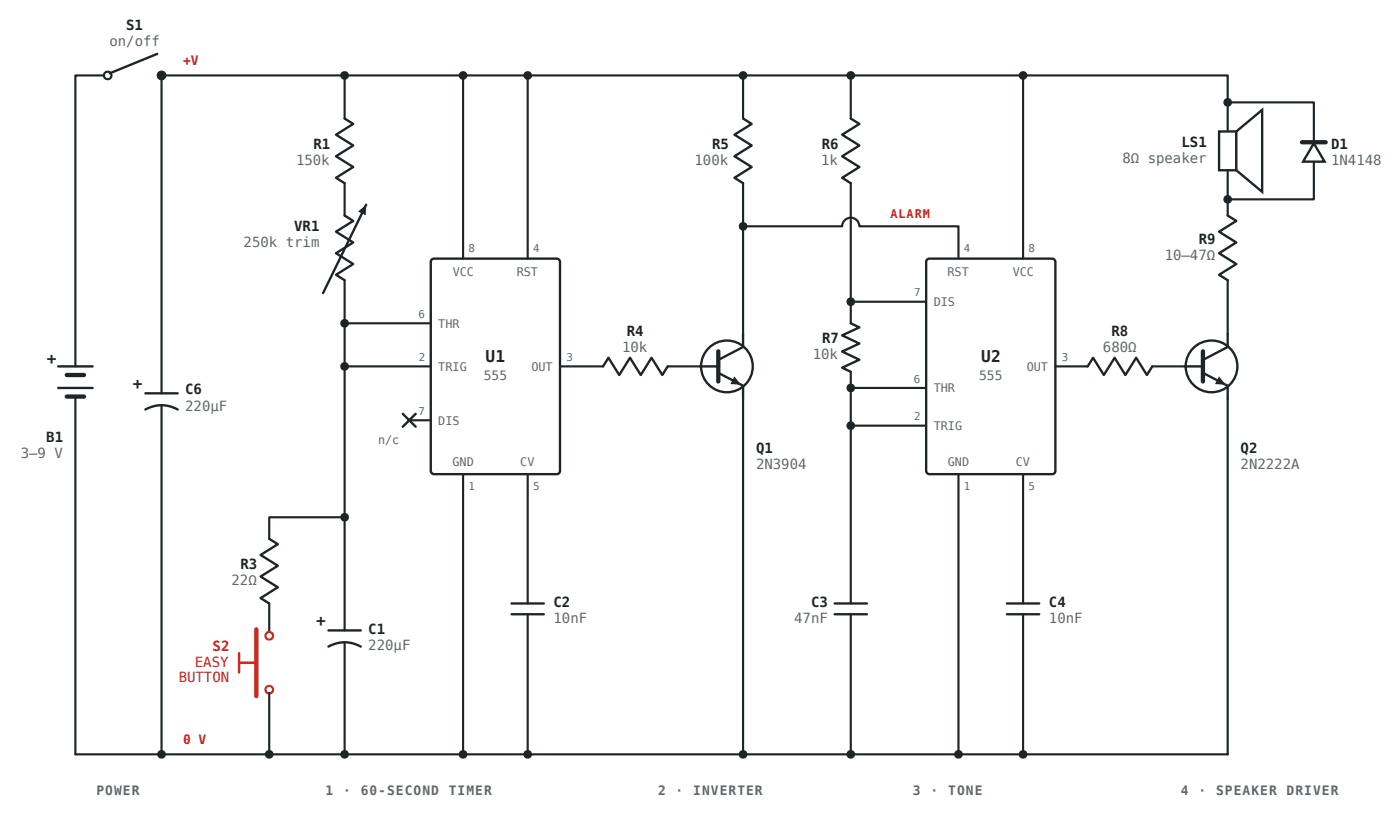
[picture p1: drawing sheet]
<svg xmlns="http://www.w3.org/2000/svg" width="344mm" height="201mm" viewBox="0 0 344 201" stroke-linecap="round" stroke-linejoin="round" font-family="sans-serif">
<path d="M25.7 18.5h-7.2v71.5M39.7 18.5h261.9v13.8M18.5 185.2h283.1" fill="none" stroke="#1d2528" stroke-width=".53"/>
<g fill="#fff" stroke="#1d2528" stroke-width=".53">
<circle cx="26.5" cy="18.5" r=".93"/>
<circle cx="39.7" cy="18.5" r=".93"/>
</g>
<path d="M38.6 13.2l-11.6 4.8M14.3 90h8.5M14.3 95.2h8.5M35.7 96.6h8M35.7 100.5a8 8 0 0 1 8 0" fill="none" stroke="#1d2528" stroke-width=".58"/>
<path d="M16.4 92.1h4.2M16.4 97.4h4.2" fill="none" stroke="#1d2528" stroke-width="1.1"/>
<path d="M39.7 18.5v78.1M18.5 97.4v87.8M39.7 99.5v85.7" fill="none" stroke="#1d2528" stroke-width=".53"/>
<g fill="#1d2528">
<circle cx="39.7" cy="18.5" r="1.07"/>
<circle cx="39.7" cy="185.2" r="1.07"/>
</g>
<path d="M84.7 18.5v10.6M84.7 45v7.9" fill="none" stroke="#1d2528" stroke-width=".53"/>
<path d="M84.7 29.1l2.1 1.3-4.3 2.7 4.3 2.6-4.3 2.7 4.3 2.6-4.3 2.7 2.2 1.3M84.7 52.9l2.1 1.3-4.3 2.7 4.3 2.6-4.3 2.7 4.3 2.6-4.3 2.7 2.2 1.3M90 50.3l-10.6 21.7" fill="none" stroke="#1d2528" stroke-width=".58"/>
<path d="M88 51.9l2-1.6-.1 2.6z" fill="#1d2528"/>
<path d="M84.7 68.8v86" fill="none" stroke="#1d2528" stroke-width=".53"/>
<circle cx="84.7" cy="18.5" r="1.07" fill="#1d2528"/>
<path d="M84.7 79.4h21.1M84.7 90h21.1" fill="none" stroke="#1d2528" stroke-width=".53"/>
<g fill="#1d2528">
<circle cx="84.7" cy="79.4" r="1.07"/>
<circle cx="84.7" cy="90" r="1.07"/>
<circle cx="84.7" cy="127" r="1.07"/>
</g>
<path d="M84.7 127h-18.6v5.3M66.1 148.2v7.1" fill="none" stroke="#1d2528" stroke-width=".53"/>
<path d="M66.1 132.3l2.2 1.3-4.3 2.7 4.3 2.6-4.3 2.7 4.3 2.6-4.3 2.6 2.1 1.4" fill="none" stroke="#1d2528" stroke-width=".58"/>
<g fill="#fff" stroke="#d0261d" stroke-width=".53">
<circle cx="66.1" cy="156.1" r=".93"/>
<circle cx="66.1" cy="169.3" r=".93"/>
</g>
<path d="M63 154.5v16.4" fill="none" stroke="#d0261d" stroke-width="1.1"/>
<path d="M58.7 162.7h4.3M58.7 160.3v4.8" fill="none" stroke="#d0261d" stroke-width=".58"/>
<path d="M66.1 170.1v15.1" fill="none" stroke="#1d2528" stroke-width=".53"/>
<circle cx="66.1" cy="185.2" r="1.07" fill="#1d2528"/>
<path d="M80.7 158.7a8 8 0 0 1 7.9 0M80.7 154.8h7.9" fill="none" stroke="#1d2528" stroke-width=".58"/>
<path d="M84.7 157.7v27.5" fill="none" stroke="#1d2528" stroke-width=".53"/>
<circle cx="84.7" cy="185.2" r="1.07" fill="#1d2528"/>
<path d="M106.1 63.7l.5-.2h30.2a.85 .85 0 0 1 .8 .8v51.3a.79 .79 0 0 1-.8 .8h-30.2a.85 .85 0 0 1-.8-.8v-51.3z" fill="#fff" stroke="#1d2528" stroke-width=".58"/>
<path d="M113.8 18.5v45M100.5 103.2h5.3" fill="none" stroke="#1d2528" stroke-width=".53"/>
<path d="M99 101.6l3.1 3.2M102.1 101.6l-3.1 3.2" fill="none" stroke="#1d2528" stroke-width=".58"/>
<circle cx="113.8" cy="18.5" r="1.07" fill="#1d2528"/>
<path d="M129.6 18.5v45" fill="none" stroke="#1d2528" stroke-width=".53"/>
<circle cx="129.6" cy="18.5" r="1.07" fill="#1d2528"/>
<path d="M113.8 116.4v68.8" fill="none" stroke="#1d2528" stroke-width=".53"/>
<circle cx="113.8" cy="185.2" r="1.07" fill="#1d2528"/>
<path d="M129.6 116.4v31.8M129.6 150.8v34.4" fill="none" stroke="#1d2528" stroke-width=".53"/>
<path d="M125.7 148.2h7.9M125.7 150.8h7.9" fill="none" stroke="#1d2528" stroke-width=".58"/>
<circle cx="129.6" cy="185.2" r="1.07" fill="#1d2528"/>
<path d="M182.6 18.5v10.6M182.6 45v37M137.6 90h10.6M164 90h8" fill="none" stroke="#1d2528" stroke-width=".53"/>
<path d="M182.6 29.1l2.1 1.3-4.3 2.7 4.3 2.6-4.3 2.7 4.3 2.6-4.3 2.7 2.2 1.3M148.2 90l1.3-2.2 2.6 4.3 2.7-4.3 2.6 4.3 2.7-4.3 2.6 4.3 1.3-2.1" fill="none" stroke="#1d2528" stroke-width=".58"/>
<circle cx="182.6" cy="18.5" r="1.07" fill="#1d2528"/>
<circle cx="178.6" cy="90" r="6.4" fill="#fff" stroke="#1d2528" stroke-width=".58"/>
<path d="M172 90h4.5M176.5 91.5l6.1 3.2v3.2M182.6 82v3.2l-6.1 3.2" fill="none" stroke="#1d2528" stroke-width=".58"/>
<path d="M176.5 86.3v7.4" fill="none" stroke="#1d2528" stroke-width="1.1"/>
<path d="M180.4 92.4l1.6 2.1-2.6-.2z" fill="#1d2528"/>
<path d="M182.6 97.9v87.3" fill="none" stroke="#1d2528" stroke-width=".53"/>
<g fill="#1d2528">
<circle cx="182.6" cy="185.2" r="1.07"/>
<circle cx="182.6" cy="55.6" r="1.07"/>
</g>
<path d="M209 18.5v10.6M182.6 55.6h24.3a2.12 2.12 0 0 1 2.1-2.2 2.12 2.12 0 0 1 2.1 2.2h24.4v7.9M209 45v34.4" fill="none" stroke="#1d2528" stroke-width=".53"/>
<path d="M209 29.1l2.1 1.3-4.2 2.7 4.2 2.6-4.2 2.7 4.2 2.6-4.2 2.7 2.1 1.3" fill="none" stroke="#1d2528" stroke-width=".58"/>
<circle cx="209" cy="18.5" r="1.07" fill="#1d2528"/>
<path d="M209 79.4l2.1 1-4.2 1.9 4.2 2-4.2 2 4.2 2-4.2 2 2.1 1M205.1 148.2h7.9M205.1 150.8h7.9" fill="none" stroke="#1d2528" stroke-width=".58"/>
<path d="M209 91.3v56.9M209 150.8v34.4" fill="none" stroke="#1d2528" stroke-width=".53"/>
<circle cx="209" cy="185.2" r="1.07" fill="#1d2528"/>
<path d="M209 74.1h18.5" fill="none" stroke="#1d2528" stroke-width=".53"/>
<circle cx="209" cy="74.1" r="1.07" fill="#1d2528"/>
<path d="M209 95.2h18.5" fill="none" stroke="#1d2528" stroke-width=".53"/>
<circle cx="209" cy="95.2" r="1.07" fill="#1d2528"/>
<path d="M209 104.5h18.5" fill="none" stroke="#1d2528" stroke-width=".53"/>
<circle cx="209" cy="104.5" r="1.07" fill="#1d2528"/>
<path d="M227.8 63.7l.5-.2h30.2a.85 .85 0 0 1 .8 .8v51.3a.79 .79 0 0 1-.8 .8h-30.2a.85 .85 0 0 1-.8-.8v-51.3z" fill="#fff" stroke="#1d2528" stroke-width=".58"/>
<path d="M251.4 18.5v45" fill="none" stroke="#1d2528" stroke-width=".53"/>
<circle cx="251.3" cy="18.5" r="1.07" fill="#1d2528"/>
<path d="M235.5 116.4v68.8" fill="none" stroke="#1d2528" stroke-width=".53"/>
<circle cx="235.5" cy="185.2" r="1.07" fill="#1d2528"/>
<path d="M251.4 116.4v31.8M251.4 150.8v34.4" fill="none" stroke="#1d2528" stroke-width=".53"/>
<path d="M247.4 148.2h7.9M247.4 150.8h7.9" fill="none" stroke="#1d2528" stroke-width=".58"/>
<circle cx="251.3" cy="185.2" r="1.07" fill="#1d2528"/>
<path d="M259.3 90h7.9M283.1 90h7.9" fill="none" stroke="#1d2528" stroke-width=".53"/>
<path d="M267.2 90l1.4-2.2 2.6 4.3 2.6-4.3 2.7 4.3 2.6-4.3 2.7 4.3 1.3-2.1" fill="none" stroke="#1d2528" stroke-width=".58"/>
<circle cx="297.7" cy="90" r="6.4" fill="#fff" stroke="#1d2528" stroke-width=".58"/>
<path d="M291 90h4.5M295.5 91.5l6.1 3.2v3.2M301.6 82v3.2l-6.1 3.2" fill="none" stroke="#1d2528" stroke-width=".58"/>
<path d="M295.5 86.3v7.4" fill="none" stroke="#1d2528" stroke-width="1.1"/>
<path d="M299.5 92.4l1.6 2.1-2.6-.2z" fill="#1d2528"/>
<path d="M301.6 97.9v87.3" fill="none" stroke="#1d2528" stroke-width=".53"/>
<g fill="#fff" stroke="#1d2528" stroke-width=".58">
<path d="M299.5 32.3h4.2v9.5h-4.2z"/>
<path d="M303.7 32.3l6.4-5.3v20.1l-6.4-5.3z"/>
</g>
<path d="M301.6 41.8v11.1M301.6 68.8v13.2" fill="none" stroke="#1d2528" stroke-width=".53"/>
<path d="M301.6 52.9l2.1 1.3-4.2 2.7 4.2 2.6-4.2 2.7 4.2 2.6-4.2 2.7 2.1 1.3" fill="none" stroke="#1d2528" stroke-width=".58"/>
<g fill="#1d2528">
<circle cx="301.6" cy="25.1" r="1.07"/>
<circle cx="301.6" cy="48.9" r="1.07"/>
</g>
<path d="M301.6 25.1h21.2v9.8M322.8 39.7v9.2h-21.2" fill="none" stroke="#1d2528" stroke-width=".53"/>
<path d="M322.8 35.2l2.6 4.5h-5.3z" fill="#fff" stroke="#1d2528" stroke-width=".58"/>
<path d="M319.9 34.9h5.8" fill="none" stroke="#1d2528" stroke-width="1.1"/>
<g font-size="4" fill="#1d2528">
<text x="11.5" y="89.4">+</text>
<text x="119.3" y="88.9">U1</text>
<text x="241.1" y="88.9">U2</text>
<text x="32.7" y="95.5">+</text>
<text x="77.7" y="153.7">+</text>
</g>
<g font-size="3.4" fill="#5d686c">
<text x="26.9" y="11.4">on/off</text>
<text x="72.7" y="40.5">150k</text>
<text x="170.6" y="40.5">100k</text>
<text x="201.8" y="40.5">1k</text>
<text x="275.8" y="40">8Ω speaker</text>
<text x="327" y="40.5">1N4148</text>
<text x="59.8" y="60.6">250k trim</text>
<text x="286.1" y="63.8">10–47Ω</text>
<text x="152.8" y="86.5">10k</text>
<text x="199.7" y="88.1">10k</text>
<text x="271" y="86.5">680Ω</text>
<text x="45.5" y="100.8">220µF</text>
<text x="5.1" y="112.4">3–9 V</text>
<text x="185.7" y="115.1">2N3904</text>
<text x="304.8" y="115.1">2N2222A</text>
<text x="56.9" y="143.7">22Ω</text>
<text x="136" y="152.9">10nF</text>
<text x="195.1" y="152.9">47nF</text>
<text x="257.7" y="152.9">10nF</text>
<text x="90.5" y="159.5">220µF</text>
</g>
<g font-size="3.4" fill="#1d2528">
<text x="31" y="7.4">S1</text>
<text x="290.3" y="36">LS1</text>
<text x="77" y="36.5">R1</text>
<text x="175" y="36.5">R5</text>
<text x="201.9" y="36.5">R6</text>
<text x="327" y="36.5">D1</text>
<text x="72.3" y="56.6">VR1</text>
<text x="294.5" y="59.8">R9</text>
<text x="154" y="82.5">R4</text>
<text x="273.1" y="82.5">R8</text>
<text x="202" y="84.1">R7</text>
<text x="45.5" y="96.8">C6</text>
<text x="11.4" y="108.5">B1</text>
<text x="185.7" y="111.1">Q1</text>
<text x="304.8" y="111.1">Q2</text>
<text x="59.1" y="139.7">R3</text>
<text x="136" y="149">C2</text>
<text x="199.3" y="149">C3</text>
<text x="257.7" y="149">C4</text>
<text x="90.5" y="155.6">C1</text>
</g>
<g font-size="3.4" fill="#d0261d">
<text x="52.2" y="159.8">S2</text>
<text x="43.9" y="167.5">BUTTON</text>
<text x="47.9" y="163.8">EASY</text>
</g>
<g font-size="3.2" fill="#d0261d">
<text x="45" y="15.9">+V</text>
<text x="45" y="182.6">0 V</text>
</g>
<g font-size="3.2" fill="#5d686c">
<text x="118.9" y="93.4">555</text>
<text x="240.6" y="93.4">555</text>
<text x="23.7" y="195.3">POWER</text>
<text x="80" y="195.3">1</text>
<text x="84.3" y="195.3">·</text>
<text x="88.6" y="195.3">60-SECOND</text>
<text x="110.3" y="195.3">TIMER</text>
<text x="161.7" y="195.3">2</text>
<text x="166" y="195.3">·</text>
<text x="170.3" y="195.3">INVERTER</text>
<text x="224.3" y="195.3">3</text>
<text x="228.6" y="195.3">·</text>
<text x="233" y="195.3">TONE</text>
<text x="290.1" y="195.3">4</text>
<text x="294.5" y="195.3">·</text>
<text x="298.8" y="195.3">SPEAKER</text>
<text x="316.1" y="195.3">DRIVER</text>
</g>
<text font-size="2.9" fill="#d0261d" x="218.8" y="53.4">ALARM</text>
<g font-size="2.9" fill="#5d686c">
<text x="111.2" y="67.7">VCC</text>
<text x="126.9" y="67.7">RST</text>
<text x="232.8" y="67.7">RST</text>
<text x="248.8" y="67.7">VCC</text>
<text x="229.4" y="75.1">DIS</text>
<text x="107.7" y="80.4">THR</text>
<text x="107.7" y="91">TRIG</text>
<text x="130.5" y="91">OUT</text>
<text x="252.2" y="91">OUT</text>
<text x="229.4" y="96.3">THR</text>
<text x="107.7" y="104.2">DIS</text>
<text x="229.4" y="105.6">TRIG</text>
<text x="92.9" y="109">n/c</text>
<text x="111.2" y="114.3">GND</text>
<text x="127.8" y="114.3">CV</text>
<text x="232.9" y="114.3">GND</text>
<text x="249.5" y="114.3">CV</text>
</g>
<g font-size="2.6" fill="#5d686c">
<text x="115.1" y="61.9">8</text>
<text x="131" y="61.9">4</text>
<text x="236.8" y="61.9">4</text>
<text x="252.7" y="61.9">8</text>
<text x="224.6" y="72.8">7</text>
<text x="102.8" y="78.1">6</text>
<text x="102.9" y="88.6">2</text>
<text x="139.2" y="88.6">3</text>
<text x="260.9" y="88.6">3</text>
<text x="224.5" y="93.9">6</text>
<text x="102.9" y="101.9">7</text>
<text x="224.6" y="103.2">2</text>
<text x="115.1" y="120.4">1</text>
<text x="131" y="120.4">5</text>
<text x="236.8" y="120.4">1</text>
<text x="252.7" y="120.4">5</text>
</g>
</svg>
